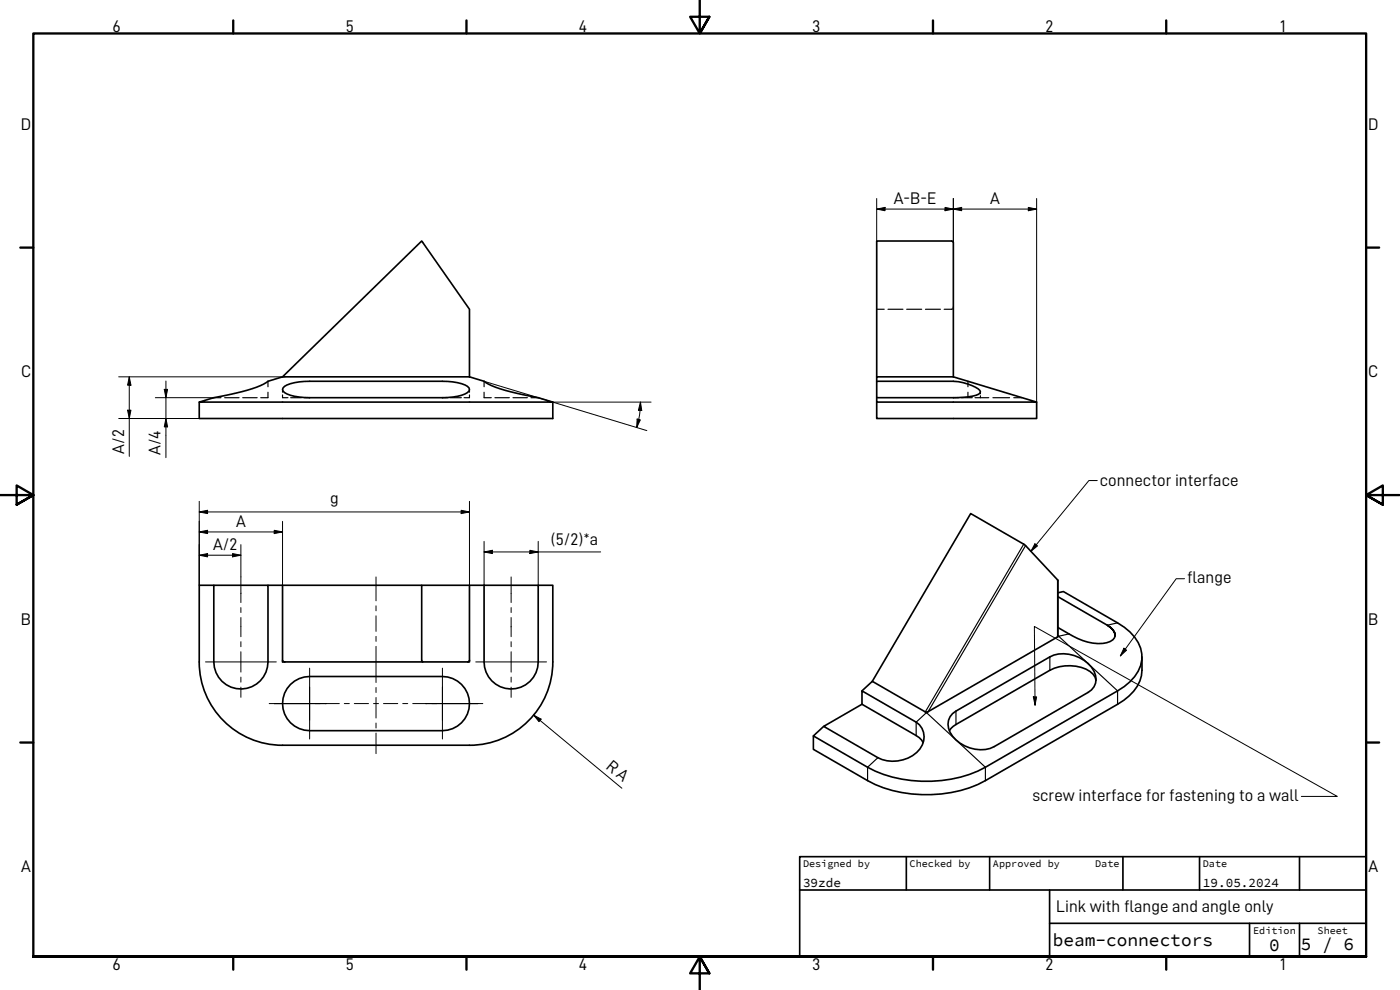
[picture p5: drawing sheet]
<svg xmlns="http://www.w3.org/2000/svg" width="420mm" height="297mm" viewBox="0 0 420 297" stroke-linecap="round" stroke-linejoin="round" font-family="sans-serif">
<!-- layer: Hidden (ISO) -->
<g fill="none" stroke="#000" stroke-width=".35">
<path d="M263.1 92.8h2.3M266.5 92.8h4.5M272.1 92.8h4.5M277.7 92.8h4.5M285.9 92.7l-2.5 .1M286.1 92.1v.3M64.2 119.3h2.1M67.4 119.3h4.4M72.8 119.3h4.4M80.4 117.7v1.6h-2.1M80.4 114.4v1.6M84.8 118.5v.8h1.6"/>
<path d="M84.8 116.9v.8M87.2 119.3h3.3M91.3 119.3h1.6M132.8 119.3h1.6M135.2 119.3h3.3M140.9 118.5v.8h-1.6M140.9 116.9v.8M145.3 117.7v1.6h2.1M145.3 114.4v1.6M148.5 119.3h4.4M153.9 119.3h4.4M159.4 119.3h2.1"/>
<path d="M286.1 119.3h1.6M288.5 119.3h3.3M290.5 114.4v1.6M290.5 117.7v1.6M292.6 119.3h4.1M294.2 117.6v.6M294.2 118.7v.6M298 119.3h5M304.2 119.3h2.5"/>
</g>
<!-- layer: Visible (ISO) -->
<g fill="none" stroke="#000" stroke-width=".5">
<path d="M84.8 113.1l-4.4 1.3a28.4 28.4 0 0 1-11 3.9l-5.2 1-4.4 1.3h106.1l-4.4-1.3-2.5-.5a46.8 46.8 0 0 1-13.1-4l-.6-.4-4.4-1.3M84.8 113.1h56.1M84.8 113.1l41.8-40.8 14.3 20.5v20.3M85.4 115.9a14.8 14.8 0 0 1 7.5-1.5h39.9l3.1 .2a8.5 8.5 0 0 1 4.8 1.8l.2 .5a2.75 2.75 0 0 1-2.4 1.7l-2.6 .5-3.1 .2h-41.5a9.5 9.5 0 0 1-6.3-2l-.2-.4zM263.1 114.4h23a14.3 14.3 0 0 1 7.9 2.7l.2 .4a2.21 2.21 0 0 1-2.2 1.3l-5.9 .5h-23zM263.1 113.1v-40.8l22.9 .1 .1 40.7M286.1 113.1l25 7.5h-48v-1.3M286.1 113.1h-23v1.3M59.8 120.6v5h106.1v-5M263.1 120.6v5h48v-5M64.2 175.6h16.2v23a8.1 8.1 0 0 1-8.1 8.1 8.1 8.1 0 0 1-8.1-8.1zM64.2 175.6h-4.4v23a25 25 0 0 0 25 25h56.1a25 25 0 0 0 25-25v-23h-4.4"/>
<path d="M80.4 175.6h4.4v23h55.6M84.8 175.6h41.8M140.9 175.6h4.4M145.3 175.6h16.2v23a8.1 8.1 0 0 1-8.1 8.1 8.1 8.1 0 0 1-8.1-8.1zM317.5 177.9l1.6-.4 16.3 9.4a13 13 0 0 1 7.3 9.3 11 11 0 0 1-5.3 9.8l-41.7 24.2a39.1 39.1 0 0 1-35.3 0l-16.3-9.4 3.1-2.9M317.5 179l14.8 8.6M84.8 198.1l.4 .4 .3 .1M140.9 198.1v.5h-.5M140.9 198.1v-22.5h-14.3v22.5l.3 .5M140.9 198.1l-.5 .5M317.4 191.1l.1-17-10-10.6-16.2-9.4-29.5 50.3M317.5 188.3l3.3 1.9a15.8 15.8 0 0 0 11.3 2.6 2.53 2.53 0 0 0 2.4-3l-1.2-1.5-1-.7a4.2 4.2 0 0 1 2.4 3.1"/>
<path d="M317.5 190.8l.2 .1-39.7 22.9-16.2-9.4-3.1 2.9M342.7 197.1a12.6 12.6 0 0 1-2.5 10.3l-2.9 2.7-1.9 1.2-39.7 22.9a39.1 39.1 0 0 1-35.3 0l-16.3-9.4v-4M87.2 205.4a8.2 8.2 0 0 1 5.7-2.4h39.9a8.1 8.1 0 0 1 8.1 8.1 8.1 8.1 0 0 1-8.1 8.1h-39.9a8.1 8.1 0 0 1-7.5-5 8.1 8.1 0 0 1 1.8-8.8zM258.7 211.3l-11.5 6.6 16.3 9.4a10.3 10.3 0 0 0 13.3-3.8 5.4 5.4 0 0 0-1.8-6.8l-16.3-9.4v4l16.3 9.4 .9 .6 1.2 1.5M278.6 213.5l-.9 .1M285.9 214.1l29.2-17a10.3 10.3 0 0 1 13.7 5.5 4.4 4.4 0 0 1-2.2 5.1l-28.2 16.3a10.3 10.3 0 0 1-13.7-5.5 4.4 4.4 0 0 1 1.2-4.4zM328.9 204.2a6.3 6.3 0 0 0-6-4.3 12.8 12.8 0 0 0-7.8 1.2l-28.2 16.3-1.5 1.2-.5 .6"/>
</g>
<!-- layer: Visible Narrow (ISO) -->
<path d="M307.2 163.3l-29.5 50.3M307.8 163.7l-29.2 49.8M317.4 174v17.1M315.1 197.1v4M320.8 190.2l-3.1 .7 17.7 16.4v4M335.4 186.9l-3.1 .7M286.9 213.4v4M263.5 227.3l-3.1 2.9v4M275 220.7v-4l3-2.9 17.7 16.4v4" fill="none" stroke="#000" stroke-width=".35"/>
<!-- layer: Border (ISO) -->
<g fill="none" stroke="#000" stroke-width=".7">
<path d="M70 6.1v3.9M140 6.1v3.9M210 0v10l-2.9-5h5.8l-2.9 5 2.9-5M280 6.1v3.9M350 6.1v3.9M6.1 74.3h3.9M410 74.3h3.9M0 148.5h10l-5-2.8v5.7l5-2.9-5 2.9M420 148.5h-10l5-2.8v5.7l-5-2.9 5 2.9M6.1 222.8h3.9M410 222.8h3.9M10 287v-277h400v277h-400h400"/>
<path d="M70 287v3.9M140 287v3.9M212.9 292l-2.9-5 2.9 5h-5.8l2.9-5v10M280 287v3.9M350 287v3.9"/>
</g>
<!-- layer: Title (ISO) -->
<path d="M240 257h170v30h-170zM272 257v10M297 257v10M337 257v10M360 257v10M390 257v10M240 267h170M315 277h95M315 267v20M375 277v10M390 277v10" fill="none" stroke="#000" stroke-width=".5"/>
<!-- layer: Dimension (ISO) -->
<g fill="none" stroke="#000" stroke-width=".3">
<path d="M263.1 59.6v12.7M286.1 59.6v13.1M311.1 59.6v61M263.1 62.7l2.5-.5v1zM263.1 62.7h48M283.6 62.2l2.5 .5-2.5 .5zM286.1 62.7l2.5-.5v1zM308.6 62.2l2.5 .5-2.5 .5zM35.6 113.1h49.9M38.8 113.1l.5 2.5h-1zM38.8 113.1v23.8M46.6 119.3h17.6"/>
<path d="M49.3 116.8h1l-.5 2.5zM49.8 114.3v23M145.3 114.4l48.8 14.8M35.6 125.6h49.2M38.3 123.1h1l-.5 2.5zM49.8 125.6l.5 2.5h-1zM165.9 120.6h29.5M191.2 125.7l1 .3-1.1 2.3zM191.7 125.9l-.6 2.4M192.2 120.6l.4 2.6-1-.1zM192.2 120.6l-.5 5.3M59.8 159.6l2.5-.5v1z"/>
<path d="M59.8 153.6l2.5-.5v1zM59.8 159.6h25M59.8 150.4v25.2M59.8 153.6h81.1M82.3 159.1l2.5 .5-2.5 .5zM84.8 156.4v19.2M138.4 153.1l2.5 .5-2.5 .5zM140.9 150.4v25.2M59.8 166.6l2.5-.5v1zM59.8 166.6h12.5M69.8 166.1l2.5 .5-2.5 .5zM72.3 163.4v9.7"/>
<path d="M145.3 165.6l2.5-.5v1zM145.3 165.6h35M145.3 162.4v13.2M159 165.1l2.5 .5-2.5 .5zM161.5 162.4v13.2M160.1 214.6l2.3 1.2-.6 .7zM160.1 214.6l26.5 21.9"/>
</g>
<g fill="#000">
<path d="M263.1 62.7l2.5-.5v1zM283.6 62.2l2.5 .5-2.5 .5zM286.1 62.7l2.5-.5v1zM308.6 62.2l2.5 .5-2.5 .5zM38.8 113.1l.5 2.5h-1zM49.3 116.8h1l-.5 2.5zM38.3 123.1h1l-.5 2.5zM49.8 125.6l.5 2.5h-1zM191.2 125.7l1 .3-1.1 2.3zM192.2 120.6l.4 2.6-1-.1zM59.8 159.6l2.5-.5v1zM59.8 153.6l2.5-.5v1z"/>
<path d="M138.4 153.1l2.5 .5-2.5 .5zM59.8 166.6l2.5-.5v1zM69.8 166.1l2.5 .5-2.5 .5zM82.3 159.1l2.5 .5-2.5 .5zM145.3 165.6l2.5-.5v1zM159 165.1l2.5 .5-2.5 .5zM160.1 214.6l2.3 1.2-.6 .7z"/>
</g>
<!-- layer: Centerline (ISO) -->
<g fill="none" stroke="#000" stroke-width=".3">
<path d="M72.3 173.1v7.7M112.9 173.1v7.2M153.4 173.1v7.7M72.3 182.3v1.5M72.3 185.3v5.7M72.3 192.5v1.5M72.3 195.5v6.2M112.9 181.8v1.5M112.9 184.8v4.6M112.9 190.9v1.5M112.9 193.9v10.9M153.4 182.3v1.5"/>
<path d="M153.4 185.3v5.7M153.4 192.5v1.5M153.4 195.5v6.2M72.3 203.2v1.5M72.3 206.2v3M80.8 211.1h12.3M94.6 211.1h1.5M97.6 211.1h4.2M103.3 211.1h1.5M106.3 211.1h4.3M112.1 211.1h1.5M112.9 206.3v1.5"/>
<path d="M112.9 209.3v6.1M112.9 216.9v1.5M112.9 219.9v6.2M115.1 211.1h4.3M120.9 211.1h1.5M123.9 211.1h4.2M129.6 211.1h1.5M132.6 211.1h12.3M153.4 203.2v1.5M153.4 206.2v3"/>
</g>
<!-- layer: Center Mark (ISO) -->
<path d="M61.7 198.6h21.2M142.8 198.6h21.2M82.3 211.1h15.6M92.9 200.5v15.6M92.9 206.1v15.6M127.8 211.1h15.6M132.8 200.5v15.6M132.8 206.1v15.6" fill="none" stroke="#000" stroke-width=".3"/>
<!-- layer: Symbol (ISO) -->
<path d="M329.3 144.2h-2.5l-17.4 21.2M310.6 163.2l.8 .6-2 1.6zM355.5 173.6h-2.5l-16.8 23.2M337.3 194.5l.8 .6-1.9 1.7zM310.1 209.1h1l-.5 2.5zM310.6 211.6l-.2-23.6 90.9 51h-10.8" fill="none" stroke="#000" stroke-width=".3"/>
<path d="M310.6 163.2l.8 .6-2 1.6zM337.3 194.5l.8 .6-1.9 1.7zM310.1 209.1h1l-.5 2.5z" fill="#000"/>
<g font-size="5.3">
<text x="316" y="283.9">beam-connectors</text>
<text x="380.9" y="285.2">0</text>
<text x="390.4" y="285">5 / 6</text>
</g>
<g font-size="5.1">
<text x="33.8" y="9.6">6</text>
<text x="103.8" y="9.6">5</text>
<text x="173.7" y="9.6">4</text>
<text x="243.7" y="9.6">3</text>
<text x="313.8" y="9.6">2</text>
<text x="384.2" y="9.6">1</text>
<text x="6.3" y="38.9">D</text>
<text x="410.6" y="38.9">D</text>
<text x="268.2" y="61.2">A-B-E</text>
<text x="297.1" y="61.2">A</text>
<text x="6.3" y="113.2">C</text>
<text x="410.6" y="113.2">C</text>
<text x="37.2" y="136.2" transform="rotate(-90 37.2 136.2)">A/2</text>
<text x="48.2" y="136.6" transform="rotate(-90 48.2 136.6)">A/4</text>
<text x="330.1" y="145.9">connector interface</text>
<text x="99" y="151.3">g</text>
<text x="70.8" y="158.1">A</text>
<text x="64" y="165">A/2</text>
<text x="165.3" y="163.7">(5/2)*a</text>
<text x="356.3" y="175">flange</text>
<text x="6.3" y="187.4">B</text>
<text x="410.6" y="187.4">B</text>
<text x="181.6" y="230.3" transform="rotate(40 181.6 230.3)">R A</text>
<text x="309.8" y="240.3">screw interface for fastening to a wall</text>
<text x="6.4" y="261.7">A</text>
<text x="410.7" y="261.7">A</text>
<text x="317" y="273.6">Link with flange and angle only</text>
<text x="33.8" y="290.9">6</text>
<text x="103.8" y="290.9">5</text>
<text x="173.7" y="290.9">4</text>
<text x="243.7" y="290.9">3</text>
<text x="313.8" y="290.9">2</text>
<text x="384.2" y="290.9">1</text>
</g>
<g font-size="3.8">
<text x="241" y="266">39zde</text>
<text x="361" y="266">19.05.2024</text>
</g>
<g font-size="3">
<text x="241" y="260.2">Designed by</text>
<text x="273" y="260.2">Checked by</text>
<text x="298" y="260.2">Approved by</text>
<text x="328.7" y="260">Date</text>
<text x="361" y="260">Date</text>
<text x="376.1" y="280.2">Edition</text>
<text x="395.4" y="280.2">Sheet</text>
</g>
</svg>
